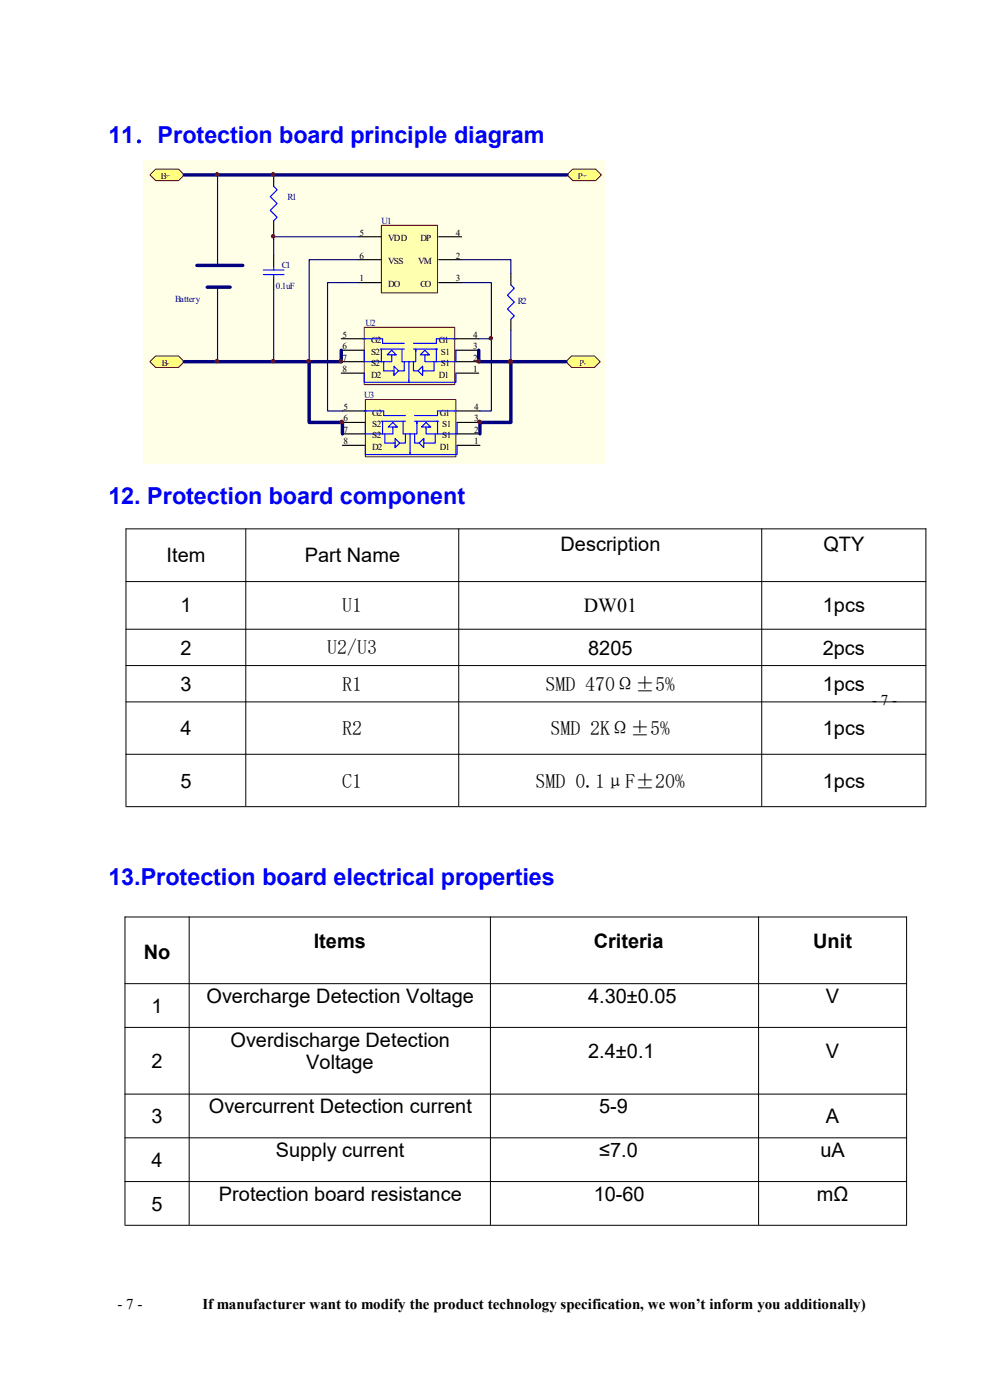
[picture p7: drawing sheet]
<svg xmlns="http://www.w3.org/2000/svg" width="210mm" height="297mm" viewBox="0 0 210 297" stroke-linecap="round" stroke-linejoin="round" font-family="sans-serif">
<g fill="none" stroke="#000" stroke-width=".21">
<path d="M26.6 112.2h169.9M26.7 112.1v58.9M52.1 112.1v58.9M97.3 112.1v58.9M161.6 112.1v58.9M196.4 112.1v58.9M26.6 123.4h169.9M26.6 133.5h169.9M26.6 141.2h169.9M26.6 148.9h169.9M26.6 160h169.9M26.6 171.1h169.9"/>
<path d="M26.4 194.5h166M26.5 194.5v65.4M40.1 194.5v65.4M104 194.5v65.4M160.9 194.5v65.4M192.3 194.5v65.4M26.4 208.7h166M26.4 218h166M26.4 232.1h166M26.4 241.4h166M26.4 250.7h166M26.4 259.9h166"/>
</g>
<path d="M30.5 34.1h97.7v64.3h-97.7z" fill-rule="evenodd" fill="#ffffe8"/>
<path d="M77.5 84.8h19.2v12.1h-19.2z" fill-rule="evenodd" fill="#ffffb0" stroke="#800000" stroke-width=".21"/>
<path d="M72.6 94.5h4.9M72.6 87.2h4.9M72.6 89.6h4.9M72.6 92h4.9M96.9 94.5h4.9M96.9 87.2h4.9M96.9 89.6h4.9M96.9 92h4.9" fill="none" stroke="#000" stroke-width=".24"/>
<g fill="none" stroke="#00f" stroke-width=".24">
<path d="M77.3 87.2h4.1v1h4.6M77.5 94.5v1.9h19.4v-1.9M77.5 89.6v2.4h5.8v-1.4M80.9 89.4h5.1M81.1 89.4v2.6M81.6 92v2h2.2M83.8 90.6h.5l-1-1-.9 1h1.7M84.8 94l-1-1v1.7M84.8 94l-1 1v-.5M85.5 89.4v2.6h2.9v-2.4M86 92v2h-1.2M87 92v4.4"/>
<path d="M88 92v2h.9M88 89.4h5.1M88.4 89.4v.5M89.9 93.3v1.7l-1-1M89.9 93.5v-.5l-1 1M90.4 90.6v1.4h2.4M90.9 90.6h.5l-1-1-1 1h1.7M92.3 92v2h-2.4M92.8 89.4v2.6M96.9 87.2h-4.1v1h-4.8M96.9 89.6v2.4h-4.1"/>
</g>
<path d="M33 35.9h4.9l1.2 1.2-1.2 1.2h-4.9l-1.2-1.2z" fill-rule="evenodd" fill="#ffff80" stroke="#800000" stroke-width=".21"/>
<path d="M58.1 37.1v2.4M58.1 46.8v2.5M58.1 54.1v2.5M58.1 59v2.4M108.4 58v2.4M108.4 67.7v2.5" fill="none" stroke="#000" stroke-width=".24"/>
<path d="M58.1 39.5l.7 .8-1.5 1.4 1.5 1.5-1.5 1.4 1.5 1.5-.7 .7M55.9 57.3h4.3M55.9 58.3h4.3M58.1 56.6v.7M58.1 58.3v.7M108.4 60.4l.7 .8-1.5 1.4 1.5 1.5-1.5 1.4 1.5 1.5-.7 .7" fill="none" stroke="#00f" stroke-width=".24"/>
<g fill="#ffff80" stroke="#800000" stroke-width=".21">
<path d="M33 75.5h4.9l1.2 1.2-1.2 1.2h-4.9l-1.2-1.2z" fill-rule="evenodd"/>
<path d="M121.3 75.5h4.8l1.2 1.2-1.2 1.2h-4.8l-1.3-1.2z" fill-rule="evenodd"/>
<path d="M121.5 35.9h4.9l1.2 1.2-1.2 1.2h-4.9l-1.2-1.2z" fill-rule="evenodd"/>
</g>
<path d="M80.9 47.8h11.9v14.3h-11.9z" fill-rule="evenodd" fill="#ffffb0" stroke="#800000" stroke-width=".21"/>
<path d="M76 50.2h4.9M76 55.1h4.9M76 60h4.9M93.1 50.2h4.8M93.1 55.1h4.8M93.1 60h4.8" fill="none" stroke="#000" stroke-width=".24"/>
<path d="M39.1 37.1h81.2M41.8 56.3h9.7M39.1 76.7h33.3M44 60.9h4.8" fill="none" stroke="#000080" stroke-width=".73"/>
<path d="M46.1 37.1v19.2M58.1 49.3v4.8M58.1 50.2h17.9M72.4 60h3.6M76 55.1h-10.4v21.6M46.1 60.9v15.8M58.1 61.4v15.3" fill="none" stroke="#000080" stroke-width=".24"/>
<path d="M77.3 69.4h19.2v12.2h-19.2z" fill-rule="evenodd" fill="#ffffb0" stroke="#800000" stroke-width=".21"/>
<path d="M72.4 79.2h4.9M72.4 71.9h4.9M72.4 74.3h4.9M72.4 76.7h4.9M96.7 79.2h4.9M96.7 71.9h4.9M96.7 74.3h4.9M96.7 76.7h4.9" fill="none" stroke="#000" stroke-width=".24"/>
<g fill="none" stroke="#00f" stroke-width=".24">
<path d="M77 71.9h4.1v.9h4.7M77.3 79.2v1.9h19.4v-1.9M77.3 74.3v2.4h5.8v-1.4M80.7 74.1h5.1M80.9 74.1v2.6M81.4 76.7v2h2.2M83.6 75.3h.5l-1-1-1 1h1.7M84.5 78.7l-.9-1v1.7M84.5 78.7l-.9 .9v-.4M85.3 74.1v2.6h2.9v-2.4M85.8 76.7v2h-1.3M86.7 76.7v4.4"/>
<path d="M87.7 76.7v2h1M87.7 74.1h5.1M88.2 74.1v.4M89.7 77.9v1.7l-1-.9M89.7 78.2v-.5l-1 1M90.1 75.3v1.4h2.5M90.6 75.3h.5l-1-1-.9 1h1.7M92.1 76.7v2h-2.4M92.6 74.1v2.6M96.7 71.9h-4.1v.9h-4.9M96.7 74.3v2.4h-4.1"/>
</g>
<path d="M65.6 76.7v12.9h7v2.4M72.4 74.3v2.4M101.6 74.3v2.4h18.4M108.4 76.7v12.9h-6.6v2.4" fill="none" stroke="#000080" stroke-width=".73"/>
<path d="M72.4 60h-2.9v27.2h3.1M97.9 60h6.3v11.9M97.9 55.1h10.5v2.9M101.6 71.9h2.6M104.2 71.9v15.3h-2.4M108.4 70.2v6.8" fill="none" stroke="#000080" stroke-width=".24"/>
<g fill="#800000" stroke="#800000" stroke-width=".21">
<circle cx="72.3" cy="76.6" r=".36"/>
<circle cx="57.9" cy="76.6" r=".36"/>
<circle cx="46" cy="76.6" r=".36"/>
<circle cx="108.2" cy="76.9" r=".36"/>
<circle cx="57.9" cy="37" r=".36"/>
<circle cx="46" cy="37" r=".36"/>
<circle cx="101.4" cy="76.6" r=".36"/>
<circle cx="108.2" cy="76.6" r=".36"/>
<circle cx="57.9" cy="50.1" r=".36"/>
<circle cx="65.5" cy="76.6" r=".36"/>
<circle cx="104.1" cy="71.7" r=".36"/>
<circle cx="101.7" cy="89.5" r=".36"/>
<circle cx="72.5" cy="89.5" r=".36"/>
</g>
<g font-size="5" fill="#00f">
<text x="23" y="30.4">11．Protection board principle diagram</text>
<text x="23" y="106.8">12. Protection board component</text>
<text x="23" y="187.7">13.Protection board electrical properties</text>
</g>
<g font-size="4.2">
<text x="35.3" y="119.3">Item</text>
<text x="64.6" y="119.3">Part Name</text>
<text x="118.9" y="116.9">Description</text>
<text x="174.7" y="116.9">QTY</text>
<text x="38.3" y="129.9">1</text>
<text x="72.6" y="129.9">U1</text>
<text x="123.8" y="129.9">DW01</text>
<text x="174.5" y="129.9">1pcs</text>
<text x="38.3" y="138.9">2</text>
<text x="69.4" y="138.8">U2/U3</text>
<text x="124.8" y="138.9">8205</text>
<text x="174.5" y="138.9">2pcs</text>
<text x="38.3" y="146.6">3</text>
<text x="72.6" y="146.5">R1</text>
<text x="115.7" y="146.5">SMD 470Ω±5%</text>
<text x="174.5" y="146.6">1pcs</text>
<text x="38.3" y="156">4</text>
<text x="72.6" y="156">R2</text>
<text x="116.8" y="156">SMD 2KΩ±5%</text>
<text x="174.5" y="156">1pcs</text>
<text x="38.3" y="167.1">5</text>
<text x="72.6" y="167.1">C1</text>
<text x="113.6" y="167.1">SMD 0.1μF±20%</text>
<text x="174.5" y="167.1">1pcs</text>
<text x="30.5" y="203.4">No</text>
<text x="66.5" y="201">Items</text>
<text x="125.9" y="201">Criteria</text>
<text x="172.5" y="201">Unit</text>
<text x="32.1" y="214.8">1</text>
<text x="43.8" y="212.7">Overcharge Detection Voltage</text>
<text x="124.8" y="212.7">4.30±0.05</text>
<text x="175.2" y="212.7">V</text>
<text x="32.1" y="226.5">2</text>
<text x="48.9" y="222">Overdischarge Detection</text>
<text x="64.9" y="226.8">Voltage</text>
<text x="124.8" y="224.4">2.4±0.1</text>
<text x="175.2" y="224.4">V</text>
<text x="32.1" y="238.2">3</text>
<text x="44.3" y="236.2">Overcurrent Detection current</text>
<text x="127.1" y="236.2">5-9</text>
<text x="175.2" y="238.2">A</text>
<text x="58.5" y="245.4">Supply current</text>
<text x="127.1" y="245.4">≤7.0</text>
<text x="174" y="245.4">uA</text>
<text x="32.1" y="247.5">4</text>
<text x="32.1" y="256.8">5</text>
<text x="46.4" y="254.7">Protection board resistance</text>
<text x="125.9" y="254.7">10-60</text>
<text x="173.3" y="254.7">mΩ</text>
</g>
<g font-size="3.2">
<text x="185" y="149.6">- 7 -</text>
<text x="24.9" y="277.6">- 7 -</text>
<text x="42.9" y="277.6">Ifmanufacturer want to modify the product technology specification, we won’t inform you additionally)</text>
</g>
<g font-size="1.9" fill="#800000">
<text x="34.1" y="38.1">B+</text>
<text x="122.6" y="38.1">P+</text>
<text x="34.4" y="77.7">B-</text>
<text x="122.8" y="77.7">P-</text>
</g>
<g font-size="1.9" fill="#000080">
<text x="61" y="42.4">R1</text>
<text x="80.9" y="47.6">U1</text>
<text x="59.8" y="56.8">C1</text>
<text x="37.2" y="64.1">Battery</text>
<text x="58.5" y="61.4">0.1uF</text>
<text x="109.8" y="64.6">R2</text>
<text x="77.5" y="69.2">U2</text>
<text x="77.3" y="84.5">U3</text>
</g>
<g font-size="1.9">
<text x="76.3" y="50">5</text>
<text x="82.4" y="51.2">VDD</text>
<text x="89.2" y="51.2">DP</text>
<text x="96.7" y="50">4</text>
<text x="76.3" y="59.7">1</text>
<text x="76.3" y="54.8">6</text>
<text x="82.4" y="56.1">VSS</text>
<text x="88.7" y="56.1">VM</text>
<text x="96.7" y="54.8">2</text>
<text x="96.7" y="59.7">3</text>
<text x="82.4" y="60.9">DO</text>
<text x="89.2" y="60.9">CO</text>
<text x="72.6" y="71.6">5</text>
<text x="100.3" y="71.6">4</text>
<text x="72.6" y="74.1">6</text>
<text x="72.6" y="76.5">7</text>
<text x="78.7" y="72.8">G2</text>
<text x="78.7" y="75.3">S2</text>
<text x="78.7" y="77.7">S2</text>
<text x="93.1" y="72.8">G1</text>
<text x="93.5" y="75.3">S1</text>
<text x="93.5" y="77.7">S1</text>
<text x="100.3" y="74.1">3</text>
<text x="100.3" y="76.5">2</text>
<text x="72.6" y="78.9">8</text>
<text x="78.7" y="80.1">D2</text>
<text x="93.1" y="80.1">D1</text>
<text x="100.3" y="78.9">1</text>
<text x="72.9" y="86.9">5</text>
<text x="72.9" y="89.4">6</text>
<text x="79" y="88.2">G2</text>
<text x="93.3" y="88.2">G1</text>
<text x="100.6" y="86.9">4</text>
<text x="100.6" y="89.4">3</text>
<text x="72.9" y="94.2">8</text>
<text x="72.9" y="91.8">7</text>
<text x="79" y="95.5">D2</text>
<text x="79" y="90.6">S2</text>
<text x="79" y="93">S2</text>
<text x="93.3" y="95.5">D1</text>
<text x="93.8" y="90.6">S1</text>
<text x="93.8" y="93">S1</text>
<text x="100.6" y="94.2">1</text>
<text x="100.6" y="91.8">2</text>
</g>
</svg>
